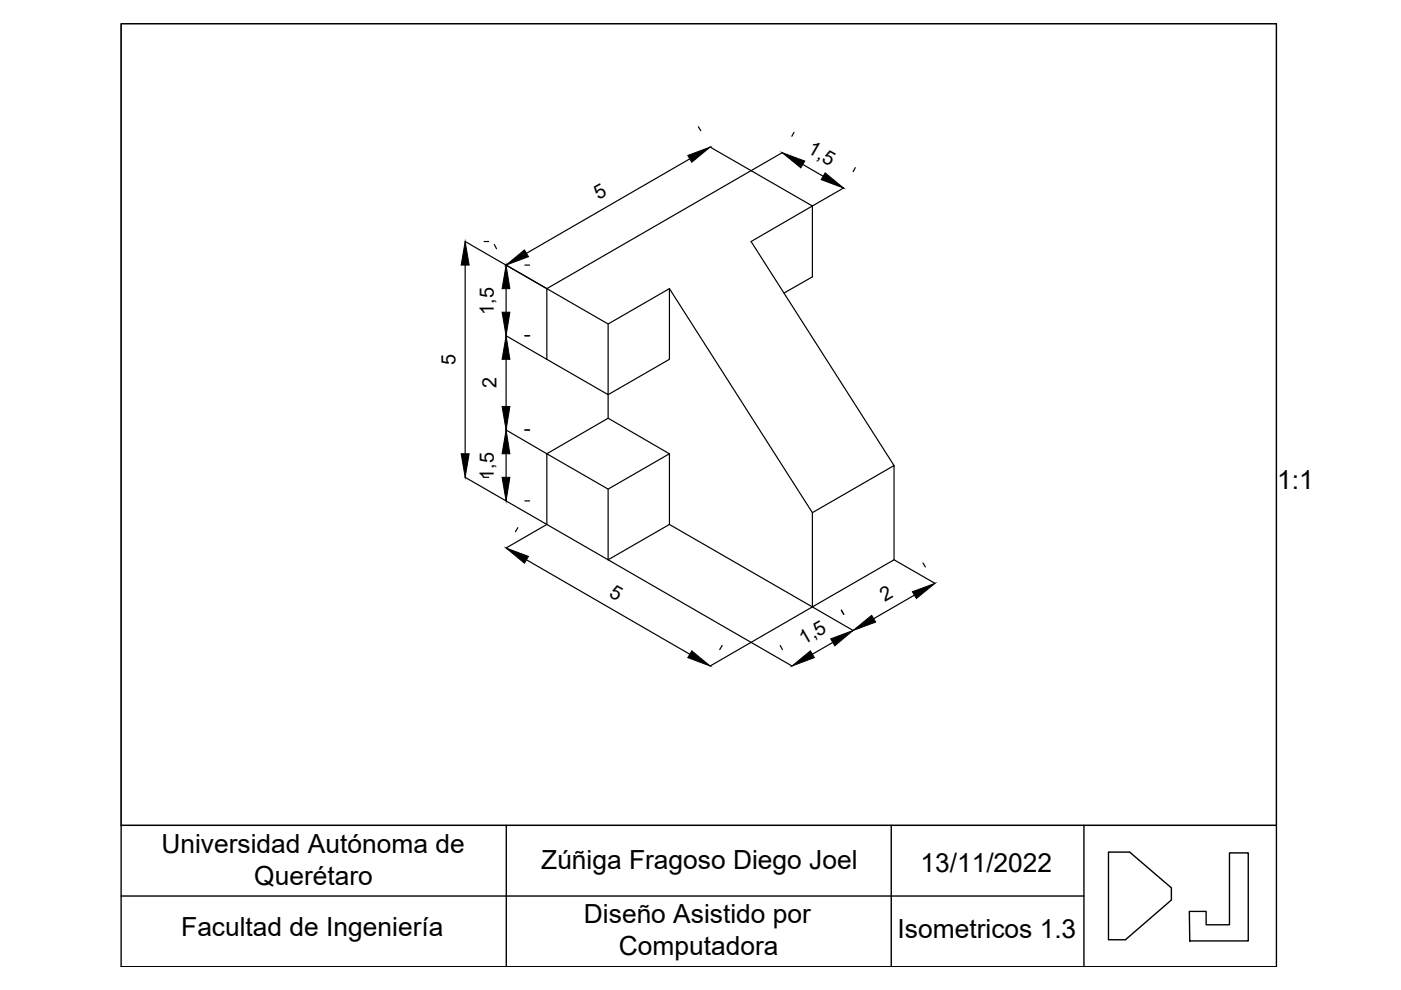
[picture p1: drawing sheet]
<svg xmlns="http://www.w3.org/2000/svg" width="297mm" height="210mm" viewBox="0 0 297 210" stroke-linecap="round" stroke-linejoin="round" font-family="sans-serif">
<!-- layer: Figura -->
<path d="M172.2 43.7v15l-6 3.4M115.9 61.2v15l13 7.5v-15M141.9 61.2l-13 7.5-13-7.5 43.3-25 13 7.5-13 7.5 30.4 47.5M141.9 61.2v15l-13 7.5v5M141.9 61.2l30.3 47.5 17.4-10v20l-17.4 10-30.3-17.5M115.9 96.2l13-7.5 13 7.5v15l-13 7.5M141.9 96.2l-13 7.5-13-7.5v15l13 7.5v-15M172.2 108.7v20" fill="none" stroke="#000" stroke-width=".25"/>
<!-- layer: Cotas -->
<g fill="none" stroke="#000" stroke-width=".25">
<path d="M146.2 33.7l-34.6 20M148.1 26.9l.5 .8M150.6 31.2l8.6 5 6.6-3.8M168.3 28.1l-.4 .8M170.2 34.9l4.3 2.5M178.8 39.9l-6.6 3.8M181.3 35.5l-.4 .9M98.6 51.2l17.3 10M98.6 56.2v40M102.6 51.2h1M104.8 51.8l.5 .9M111.3 56.2h1"/>
<path d="M107.3 71.2l8.6 5M107.3 61.2v5M107.3 76.2v10M111.3 71.2h1M107.3 91.2l8.6 5M107.3 96.2v5M111.3 91.2h1M98.6 101.2l17.3 10-8.6 5M102.6 101.2h1M109.8 111.9l-.5 .8M111.3 106.2h1M111.6 118.7l34.6 20"/>
<path d="M128.9 118.7l39 22.5M189.6 118.7l8.6 5M195.7 119.4l.5 .8M153.1 136.8l-.5 .9M165.4 136.8l.5 .9M176.6 136.2l-4.4 2.5M178.4 129.4l.5 .8M180.9 133.7l-8.7-5-21.6 12.5M193.9 126.2l-8.7 5"/>
</g>
<g fill="#000" stroke="#000" stroke-width=".21">
<path d="M145.8 33l4.8-1.8-3.9 3.2zM165.8 32.4l4.8 1.7-.8 1.5zM174.9 36.6l3.9 3.3-4.7-1.8zM98.6 51.2l.9 5h-1.7zM107.3 56.2l3.9-3.2 .8 1.4zM107.3 71.2l.8 5h-1.6zM107.3 56.2l.8 5h-1.6zM106.5 66.2h1.6l-.8 5zM97.8 96.2h1.7l-.9 5zM106.5 86.2h1.6l-.8 5zM107.3 91.2l.8 5h-1.6zM106.5 101.2h1.6l-.8 5z"/>
<path d="M107.3 116.2l4.7 1.8-.8 1.4zM146.7 138l3.9 3.2-4.8-1.8zM167.9 141.2l3.9-3.2 .9 1.4zM176.1 135.5l4.8-1.8-3.9 3.2zM180.9 133.7l3.9-3.2 .9 1.4zM193.4 125.5l4.8-1.8-3.9 3.2z"/>
</g>
<!-- layer: Marco -->
<path d="M25.7 5h244.9v200h-244.9zM25.7 175h244.9M107.3 175v30M189 175v30M229.8 175v30M25.7 190h204.1M235 180.7h4.5l8.9 7.5v2.6l-9.8 8.4h-3.6zM260.7 180.8h4v18.7h-12.4l-.1-6.3h3.5v2.9h5z" fill="none" stroke="#000" stroke-width=".3"/>
<path d="M25.7 5h244.9v170h-244.9z" fill="none" stroke="#000" stroke-width=".21"/>
<g font-size="5.6">
<text x="270.8" y="103.7">1:1</text>
<text x="34.2" y="180.9">Universidad Autónoma de</text>
<text x="114.8" y="184.3">Zúñiga Fragoso Diego Joel</text>
<text x="195.1" y="184.9">13/11/2022</text>
<text x="53.9" y="187.6">Querétaro</text>
<text x="123.8" y="195.8">Diseño Asistido por</text>
<text x="38.4" y="198.4">Facultad de Ingeniería</text>
<text x="131.2" y="202.5">Computadora</text>
<text x="190.3" y="198.8">Isometricos 1.3</text>
</g>
<g font-size="4.2">
<text x="171" y="32.3" transform="rotate(30 171 32.3)">1,5</text>
<text x="126.9" y="42.5" transform="rotate(-29 126.9 42.5)">5</text>
<text x="104.7" y="66.7" transform="rotate(-90 104.7 66.7)">1,5</text>
<text x="96.6" y="77.4" transform="rotate(-90 96.6 77.4)">5</text>
<text x="105.3" y="82.3" transform="rotate(-90 105.3 82.3)">2</text>
<text x="104.7" y="101.8" transform="rotate(-90 104.7 101.8)">1,5</text>
<text x="128.9" y="126.4" transform="rotate(29 128.9 126.4)">5</text>
<text x="187.6" y="127.5" transform="rotate(-30 187.6 127.5)">2</text>
<text x="170.5" y="136.7" transform="rotate(-30 170.5 136.7)">1,5</text>
</g>
</svg>
